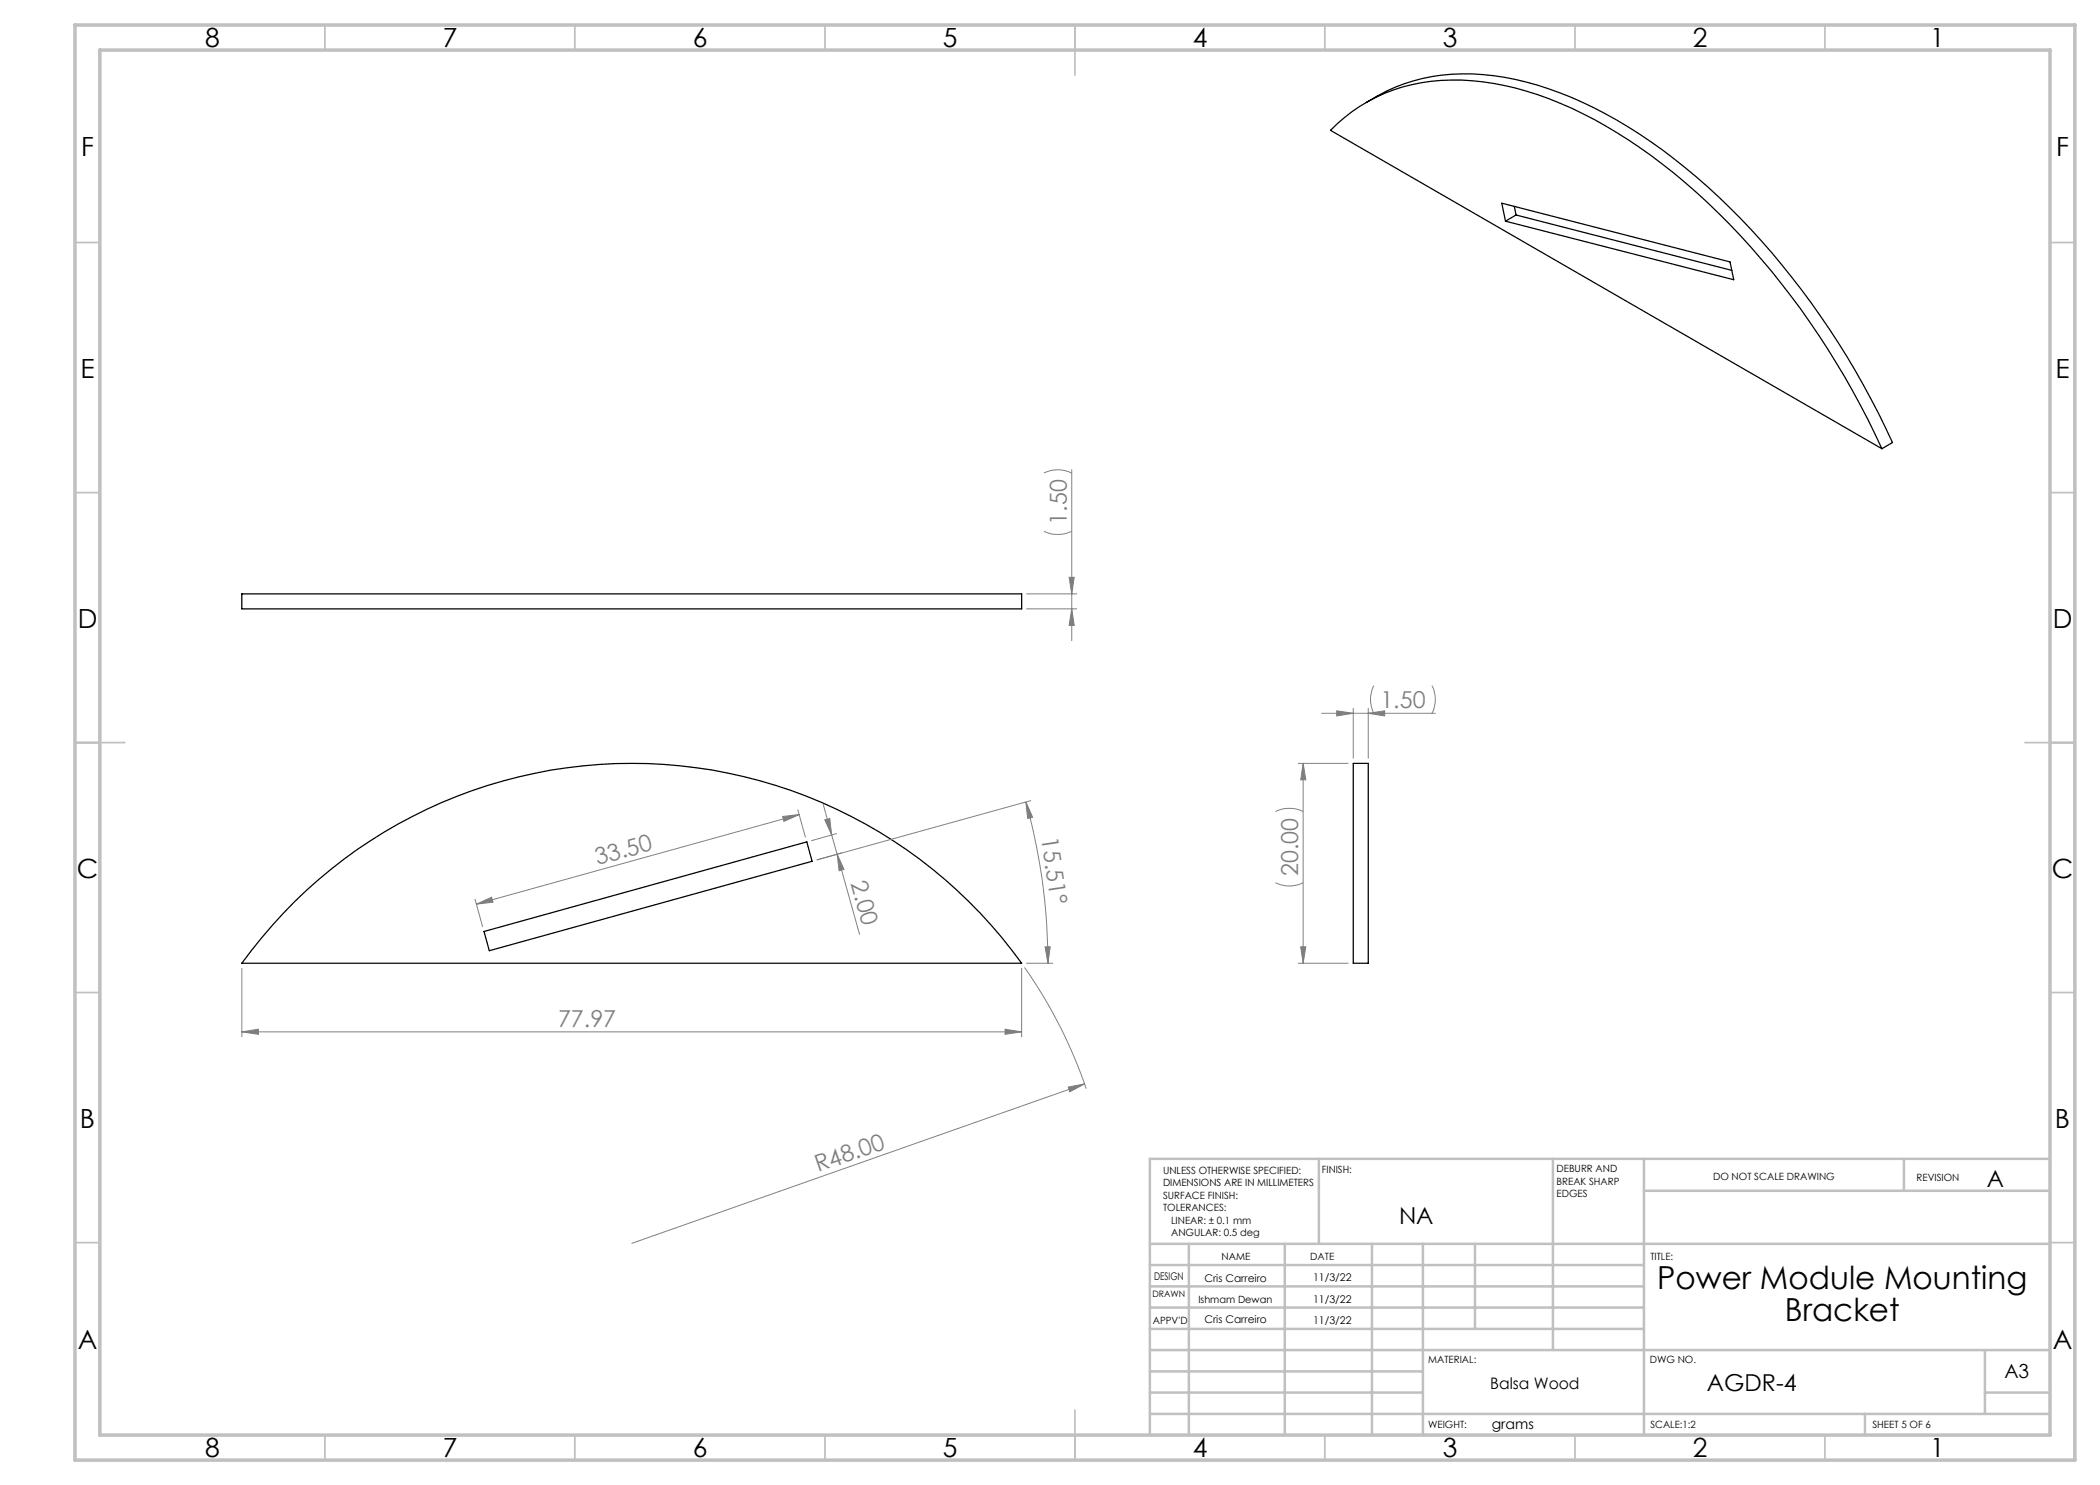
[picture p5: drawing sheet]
<svg xmlns="http://www.w3.org/2000/svg" width="420mm" height="297mm" viewBox="0 0 420 297" stroke-linecap="round" stroke-linejoin="round" font-family="sans-serif">
<path d="M266.1 26.1a34.2 34.2 0 0 1 28.3-9.9 64 64 0 0 1 26.8 9.1 125.5 125.5 0 0 1 35 31.4 165.2 165.2 0 0 1 20.2 33zM273.3 20.5a36.5 36.5 0 0 1 25.4-5.4 70.6 70.6 0 0 1 29.2 11.7 138.1 138.1 0 0 1 38 39.1 166.3 166.3 0 0 1 12.6 22.6l-2.1 1.2M300.4 40.6l45.6 11.8 .7 3.5-45.6-11.7zM302.9 41.3l.3 1.7M303.2 43l-2.1 1.2M303.2 43l43.2 11.1M48.4 118.8h155.9v3h-155.9zM270.7 152.7h2.9v39.9h-2.9zM58.9 180.3a96 96 0 0 1 145.4 12.3h-155.9a105 105 0 0 1 10.5-12.3zM96.8 186.3l64.6-17.9 1 3.9-64.5 17.8z" fill="none" stroke="#000" stroke-width=".25"/>
<g fill="none" stroke="#808080" stroke-width=".2">
<path d="M208.8 94.6a6.1 6.1 0 0 1 5.5 0M214.3 93.9v34.2M205.3 118.8h10M208.8 106.3a6.4 6.4 0 0 0 5.5 0M213.8 115.5h1l-.5 3.3zM205.3 121.8h10M214.3 121.8l.5 3.3h-1zM274.8 137.1a6.1 6.1 0 0 0 0 5.6M286.4 137.1a6.1 6.1 0 0 1 0 5.6M259.6 152.7h10M260.6 152.7l.6 3.3h-1.1zM260.6 152.7v39.9"/>
<path d="M264.3 142.7h22.8M267.3 142.2l3.4 .5-3.4 .5zM270.7 141.7v10M273.6 142.7l3.3-.5v1zM273.6 141.7v10M95 179.8l1.5 5.5M156.5 163.3l3.3-.4-3 1.4zM159.6 162l1.5 5.4M159.8 162.9l-64.5 17.9M164.6 160.9l1.7 6.1M165 164l.9-.3 .4 3.3zM166.3 167l1.1 3.8"/>
<path d="M167.3 166.7l-5 1.4M167.4 170.8l1.4 3.1-1 .3zM167.4 170.8l4.5 16.1M205.2 160.4l1.3 3-1 .3zM205.2 160.4a119 119 0 0 1 4.4 32.2M206.2 160.1l-42.8 11.9 5-1.4M255.1 176.5a6.1 6.1 0 0 0 5.5 0M255.1 162.3a6.4 6.4 0 0 1 5.5 0M48.4 193.7v13.7M95.3 180.8l3-1.3 .3 .9zM204.3 193.7v13.7M204.9 193.5a96.6 96.6 0 0 1 12.3 24.2"/>
<path d="M205.3 192.6h5.3M209 189.4h1l-.4 3.2zM259.6 192.6h10M260.1 189.4h1.1l-.6 3.2zM48.4 206.4l3.3-.6v1.1zM48.4 206.4h155.9M201 205.8l3.3 .6-3.3 .5zM213.6 217.4l3.3-.6-2.9 1.6zM216.9 216.8l-90.5 31.9"/>
</g>
<g fill="none" stroke="#c0c0c0" stroke-width=".35">
<path d="M65 5v5M115 5v5M165 5v5M215 5v10M265 5v5M315 5v5M365 5v5M15 48.5h5M410 48.5h5M15 98.5h5M410 98.5h5M15 148.5h10"/>
<path d="M405 148.5h10M15 198.5h5M410 198.5h5M15 248.5h5M410 248.5h5M65 287v5M115 287v5M165 287v5M215 282v10M265 287v5M315 287v5M365 287v5"/>
</g>
<g fill="none" stroke="#c0c0c0" stroke-width=".5">
<path d="M263.8 231.8v17M310.6 231.8v38.2M328.8 231.8v55.2M328.8 238.2h81.2M380.8 231.8v6.4M410 231.8h-180v55.2M230 248.8h180M230 257.3h98.8M230 253h98.8M237.8 248.8v38.2M257 248.8v38.2M274.4 248.8v38.2"/>
<path d="M284.6 248.8v38.2M295 248.8v17M230 265.8h98.8M230 261.5h98.8M230 278.5h54.6M230 274.3h54.6M230 270h180M397 278.5h13M397 270v12.8M230 282.8h180M373 282.8v4.2"/>
</g>
<path d="M15 5h400v287h-400zM20 10h390v277h-390z" fill="none" stroke="#c0c0c0" stroke-width=".7"/>
<g fill="#808080">
<path d="M213.6 217.4l3.3-.6-2.9 1.6z"/>
<path d="M209 189.4h1l-.4 3.2zM205.2 160.4l1.3 3-1 .3z"/>
<path d="M167.4 170.8l1.4 3.1-1 .3zM165 164l.9-.3 .4 3.3z"/>
<path d="M201 205.8l3.3 .6-3.3 .5zM48.4 206.4l3.3-.6v1.1zM273.6 142.7l3.3-.5v1zM267.3 142.2l3.4 .5-3.4 .5z"/>
<path d="M156.5 163.3l3.3-.4-3 1.4zM95.3 180.8l3-1.3 .3 .9z"/>
<path d="M213.8 115.5h1l-.5 3.3zM214.3 121.8l.5 3.3h-1z"/>
<path d="M260.6 152.7l.6 3.3h-1.1zM260.1 189.4h1.1l-.6 3.2z"/>
</g>
<g font-size="6.3">
<text x="331.5" y="257.8">Power Module Mounting</text>
<text x="357" y="264.2">Bracket</text>
</g>
<g font-size="5.3">
<text x="41" y="9.5">8</text>
<text x="88.5" y="9.5">7</text>
<text x="138.5" y="9.5">6</text>
<text x="188.5" y="9.5">5</text>
<text x="238.5" y="9.5">4</text>
<text x="288.5" y="9.5">3</text>
<text x="338.5" y="9.5">2</text>
<text x="386" y="9.5">1</text>
<text x="16.2" y="31.2">F</text>
<text x="411.2" y="31.2">F</text>
<text x="16.1" y="75.5">E</text>
<text x="411.1" y="75.5">E</text>
<text x="15.5" y="125.5">D</text>
<text x="410.5" y="125.5">D</text>
<text x="15.4" y="175.5">C</text>
<text x="410.4" y="175.5">C</text>
<text x="16" y="225.5">B</text>
<text x="411" y="225.5">B</text>
<text x="15.5" y="269.7">A</text>
<text x="410.5" y="269.7">A</text>
<text x="41" y="291.5">8</text>
<text x="88.5" y="291.5">7</text>
<text x="138.5" y="291.5">6</text>
<text x="188.5" y="291.5">5</text>
<text x="238.5" y="291.5">4</text>
<text x="288.5" y="291.5">3</text>
<text x="338.5" y="291.5">2</text>
<text x="386" y="291.5">1</text>
</g>
<g font-size="4.7" fill="#808080">
<text x="213.3" y="104.9" transform="rotate(-90 213.3 104.9)">1.50</text>
<text x="276.1" y="141.6">1.50</text>
<text x="208.2" y="167.7" transform="rotate(81 208.2 167.7)">15.51°</text>
<text x="119.5" y="173" transform="rotate(-16 119.5 173)">33.50</text>
<text x="170.1" y="176.6" transform="rotate(74 170.1 176.6)">2.00</text>
<text x="259.6" y="175.2" transform="rotate(-90 259.6 175.2)">20.00</text>
<text x="111.6" y="205.3">77.97</text>
<text x="163.6" y="234.5" transform="rotate(-19 163.6 234.5)">R48.00</text>
</g>
<g font-size="4.7">
<text x="397.4" y="237.4">A</text>
<text x="279.8" y="244.9">NA</text>
<text x="341.4" y="278.2">AGDR-4</text>
</g>
<text font-size="3.9" x="400.9" y="275.5">A3</text>
<text font-size="3.2" x="298.1" y="277.9">Balsa Wood</text>
<text font-size="2.8" x="298.4" y="285.9">grams</text>
<g font-size="2.1">
<text x="230.8" y="256">DESIGN</text>
<text x="240.9" y="256.4">Cris Carreiro</text>
<text x="262.6" y="256.2">11/3/22</text>
<text x="262.6" y="260.6">11/3/22</text>
<text x="240.9" y="264.6">Cris Carreiro</text>
<text x="262.6" y="264.9">11/3/22</text>
</g>
<g font-size="2">
<text x="232.6" y="234.8">UNLESS OTHERWISE SPECIFIED:</text>
<text x="232.6" y="237.3">DIMENSIONS ARE IN MILLIMETERS</text>
<text x="232.6" y="239.8">SURFACE FINISH:</text>
<text x="264.4" y="234.6">FINISH:</text>
<text x="311.3" y="234.5">DEBURR AND</text>
<text x="311.3" y="237">BREAK SHARP</text>
<text x="311.3" y="239.5">EDGES</text>
<text x="342.6" y="236">DO NOT SCALE DRAWING</text>
<text x="383.3" y="236.2">REVISION</text>
<text x="232.6" y="242.3">TOLERANCES:</text>
<text x="234.2" y="244.8">LINEAR: ± 0.1 mm</text>
<text x="234.2" y="247.3">ANGULAR: 0.5 deg</text>
<text x="244.3" y="252">NAME</text>
<text x="262.1" y="252">DATE</text>
<text x="330.1" y="251.9">TITLE:</text>
<text x="239.7" y="260.6">Ishmam Dewan</text>
<text x="230.6" y="264.7">APPV'D</text>
<text x="285.6" y="272.5">MATERIAL:</text>
<text x="330" y="272.5">DWG NO.</text>
<text x="285.6" y="285.5">WEIGHT:</text>
<text x="330.1" y="285.6">SCALE:1:2</text>
<text x="374.5" y="285.6">SHEET 5 OF 6</text>
</g>
<text font-size="1.8" x="230.5" y="259.5">DRAWN</text>
</svg>
